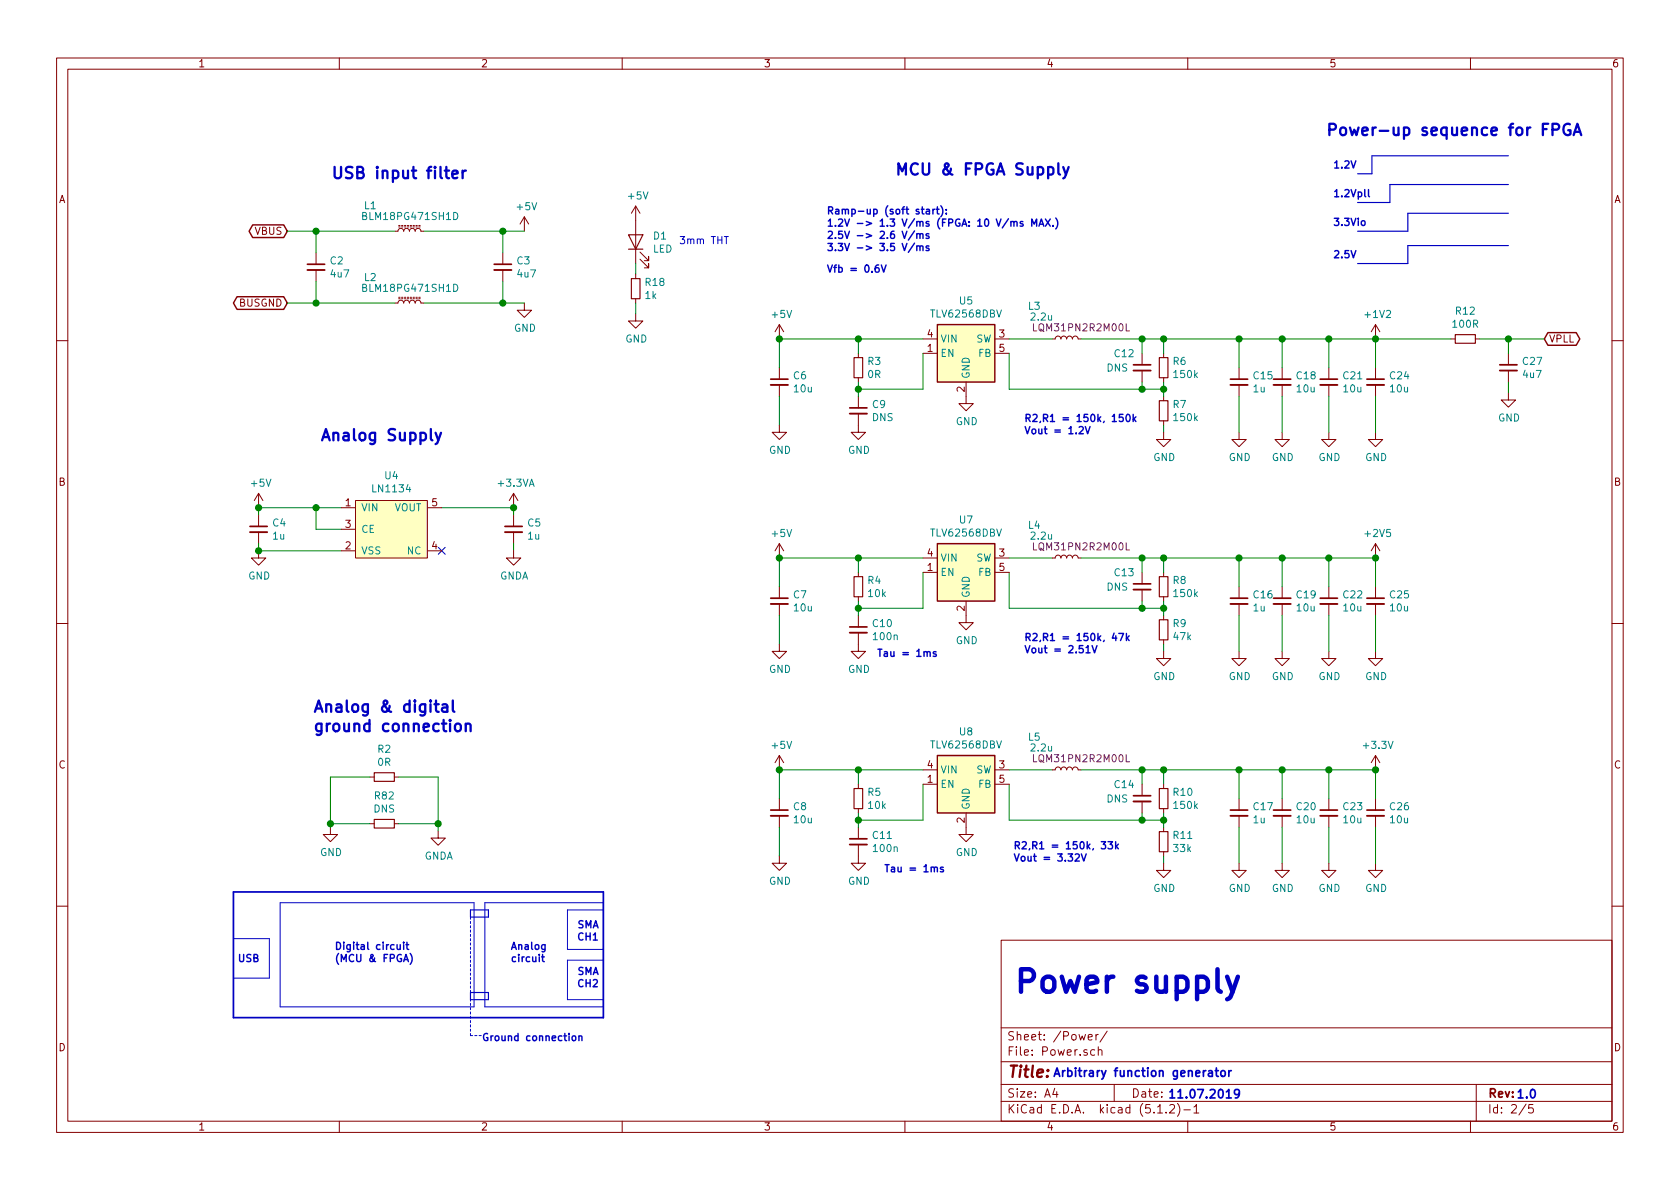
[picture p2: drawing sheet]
EESchema Schematic File Version 4
LIBS:arbitrary_func_gen-cache
EELAYER 29 0
EELAYER END
$Descr A4 11693 8268
encoding utf-8
Sheet 2 5
Title ""
Date ""
Rev ""
Comp ""
Comment1 ""
Comment2 ""
Comment3 ""
Comment4 ""
$EndDescr
Text Notes 7050 6925 0    157  ~ 31
Power supply
Text Notes 7325 7500 0    59   ~ 12
Arbitrary function generator
Text Notes 8125 7650 0    59   ~ 12
11.07.2019
Text Notes 10550 7650 0    59   ~ 12
1.0
$Comp
L LOGICchain:+5V #PWR01
U 1 1
P 3650 1600
F 0 "#PWR01" H 3650 1450 50  0001 C CNN
F 1 "+5V" H 3665 1773 50  0000 C CNN
F 2 "" H 3650 1600 50  0001 C CNN
F 3 "" H 3650 1600 50  0001 C CNN
	1    3650 1600
	1    0    0    -1  
$EndComp
$Comp
L LOGICchain:GND #PWR02
U 1 1
P 3650 2100
F 0 "#PWR02" H 3650 1850 50  0001 C CNN
F 1 "GND" H 3655 1927 50  0000 C CNN
F 2 "" H 3650 2100 50  0001 C CNN
F 3 "" H 3650 2100 50  0001 C CNN
	1    3650 2100
	1    0    0    -1  
$EndComp
$Comp
L Device:L_Core_Ferrite_Small L2
U 1 1
P 2850 2100
F 0 "L2" V 3025 2325 50  0000 L CNN
F 1 "BLM18PG471SH1D" V 2950 1750 50  0000 L CNN
F 2 "Inductors_SMD:L_0603_HandSoldering" H 2850 2100 50  0001 C CNN
F 3 "http://www.farnell.com/datasheets/1851895.pdf?_ga=2.84989982.683456118.1562958958-2031190711.1560181192&_gac=1.45625686.1562684285.Cj0KCQjw9pDpBRCkARIsAOzRzit1AwNVSZUDXqhFojvoMsh_PQVYFhOI2xlX888ksDe-bA_dhtpbykAaAtvhEALw_wcB" H 2850 2100 50  0001 C CNN
F 4 "1A" V 2850 2100 50  0001 C CNN "Current"
F 5 "Farnell" V 2850 2100 50  0001 C CNN "Vendor"
F 6 "2443243" V 2850 2100 50  0001 C CNN "Vendor Number"
	1    2850 2100
	0    -1   -1   0   
$EndComp
Text GLabel 2000 1600 0    50   BiDi ~ 0
VBUS
Text GLabel 2000 2100 0    50   BiDi ~ 0
BUSGND
$Comp
L Device:C_Small C2
U 1 1
P 2200 1850
F 0 "C2" H 2292 1896 50  0000 L CNN
F 1 "4u7" H 2292 1805 50  0000 L CNN
F 2 "Capacitors_SMD:C_0805_HandSoldering" H 2200 1850 50  0001 C CNN
F 3 "~" H 2200 1850 50  0001 C CNN
	1    2200 1850
	1    0    0    -1  
$EndComp
Wire Wire Line
	2000 2100 2200 2100
Wire Wire Line
	2000 1600 2200 1600
Wire Wire Line
	2200 1750 2200 1600
Connection ~ 2200 1600
Wire Wire Line
	2200 1600 2750 1600
Wire Wire Line
	2200 1950 2200 2100
Connection ~ 2200 2100
Wire Wire Line
	2200 2100 2750 2100
Wire Wire Line
	2950 1600 3500 1600
Wire Wire Line
	2950 2100 3500 2100
$Comp
L Device:C_Small C3
U 1 1
P 3500 1850
F 0 "C3" H 3592 1896 50  0000 L CNN
F 1 "4u7" H 3592 1805 50  0000 L CNN
F 2 "Capacitors_SMD:C_0805_HandSoldering" H 3500 1850 50  0001 C CNN
F 3 "~" H 3500 1850 50  0001 C CNN
	1    3500 1850
	1    0    0    -1  
$EndComp
Wire Wire Line
	3500 1750 3500 1600
Wire Wire Line
	3500 1950 3500 2100
Connection ~ 3500 1600
Wire Wire Line
	3500 1600 3650 1600
Connection ~ 3500 2100
Wire Wire Line
	3500 2100 3650 2100
Text Notes 2300 1250 0    79   ~ 16
USB input filter
$Comp
L Regulator_Switching:TLV62568DBV U5
U 1 1
P 6725 2450
F 0 "U5" H 6725 2817 50  0000 C CNN
F 1 "TLV62568DBV" H 6725 2726 50  0000 C CNN
F 2 "TO_SOT_Packages_SMD:SOT-23-5_HandSoldering" H 6775 2200 50  0001 L CIN
F 3 "http://www.ti.com/lit/ds/symlink/tlv62568.pdf" H 6475 2900 50  0001 C CNN
F 4 "Farnell" H 6725 2450 50  0001 C CNN "Vendor"
F 5 "2817386" H 6725 2450 50  0001 C CNN "Vendor Number"
	1    6725 2450
	1    0    0    -1  
$EndComp
Wire Wire Line
	6425 2350 5975 2350
$Comp
L LOGICchain:+5V #PWR09
U 1 1
P 5425 2350
F 0 "#PWR09" H 5425 2200 50  0001 C CNN
F 1 "+5V" H 5440 2523 50  0000 C CNN
F 2 "" H 5425 2350 50  0001 C CNN
F 3 "" H 5425 2350 50  0001 C CNN
	1    5425 2350
	1    0    0    -1  
$EndComp
$Comp
L Device:C_Small C6
U 1 1
P 5425 2650
F 0 "C6" H 5517 2696 50  0000 L CNN
F 1 "10u" H 5517 2605 50  0000 L CNN
F 2 "Capacitors_SMD:C_0805_HandSoldering" H 5425 2650 50  0001 C CNN
F 3 "~" H 5425 2650 50  0001 C CNN
	1    5425 2650
	1    0    0    -1  
$EndComp
$Comp
L LOGICchain:GND #PWR010
U 1 1
P 5425 2950
F 0 "#PWR010" H 5425 2700 50  0001 C CNN
F 1 "GND" H 5430 2777 50  0000 C CNN
F 2 "" H 5425 2950 50  0001 C CNN
F 3 "" H 5425 2950 50  0001 C CNN
	1    5425 2950
	1    0    0    -1  
$EndComp
$Comp
L Device:C_Small C9
U 1 1
P 5975 2850
F 0 "C9" H 6067 2896 50  0000 L CNN
F 1 "DNS" H 6067 2805 50  0000 L CNN
F 2 "Capacitors_SMD:C_0603_HandSoldering" H 5975 2850 50  0001 C CNN
F 3 "~" H 5975 2850 50  0001 C CNN
	1    5975 2850
	1    0    0    -1  
$EndComp
Wire Wire Line
	5425 2550 5425 2350
Connection ~ 5425 2350
Wire Wire Line
	5425 2750 5425 2950
$Comp
L LOGICchain:GND #PWR015
U 1 1
P 5975 2950
F 0 "#PWR015" H 5975 2700 50  0001 C CNN
F 1 "GND" H 5980 2777 50  0000 C CNN
F 2 "" H 5975 2950 50  0001 C CNN
F 3 "" H 5975 2950 50  0001 C CNN
	1    5975 2950
	1    0    0    -1  
$EndComp
$Comp
L LOGICchain:GND #PWR018
U 1 1
P 6725 2750
F 0 "#PWR018" H 6725 2500 50  0001 C CNN
F 1 "GND" H 6730 2577 50  0000 C CNN
F 2 "" H 6725 2750 50  0001 C CNN
F 3 "" H 6725 2750 50  0001 C CNN
	1    6725 2750
	1    0    0    -1  
$EndComp
$Comp
L Device:R_Small R3
U 1 1
P 5975 2550
F 0 "R3" H 6034 2596 50  0000 L CNN
F 1 "0R" H 6034 2505 50  0000 L CNN
F 2 "Resistors_SMD:R_0603_HandSoldering" H 5975 2550 50  0001 C CNN
F 3 "~" H 5975 2550 50  0001 C CNN
	1    5975 2550
	1    0    0    -1  
$EndComp
Wire Wire Line
	5975 2750 5975 2700
Wire Wire Line
	5975 2450 5975 2350
Connection ~ 5975 2350
Wire Wire Line
	5975 2350 5425 2350
Wire Wire Line
	5975 2700 6425 2700
Wire Wire Line
	6425 2700 6425 2450
Connection ~ 5975 2700
Wire Wire Line
	5975 2700 5975 2650
$Comp
L Device:L_Small L3
U 1 1
P 7425 2350
F 0 "L3" V 7650 2575 50  0000 C CNN
F 1 "2.2u" V 7575 2525 50  0000 C CNN
F 2 "Inductors_SMD:L_1206_HandSoldering" H 7425 2350 50  0001 C CNN
F 3 "https://datasheet.lcsc.com/szlcsc/Murata-Electronics-LQM31PN2R2M00L_C171763.pdf" H 7425 2350 50  0001 C CNN
F 4 "LQM31PN2R2M00L" V 7500 2250 50  0000 C CNN "Type"
F 5 "LCSC" V 7425 2350 50  0001 C CNN "Vendor"
F 6 "C171763" V 7425 2350 50  0001 C CNN "Vendor Number"
	1    7425 2350
	0    -1   -1   0   
$EndComp
Wire Wire Line
	7025 2350 7325 2350
Wire Wire Line
	7525 2350 7950 2350
$Comp
L Device:R_Small R6
U 1 1
P 8100 2550
F 0 "R6" H 8159 2596 50  0000 L CNN
F 1 "150k" H 8159 2505 50  0000 L CNN
F 2 "Resistors_SMD:R_0603_HandSoldering" H 8100 2550 50  0001 C CNN
F 3 "~" H 8100 2550 50  0001 C CNN
	1    8100 2550
	1    0    0    -1  
$EndComp
$Comp
L Device:R_Small R7
U 1 1
P 8100 2850
F 0 "R7" H 8159 2896 50  0000 L CNN
F 1 "150k" H 8159 2805 50  0000 L CNN
F 2 "Resistors_SMD:R_0603_HandSoldering" H 8100 2850 50  0001 C CNN
F 3 "~" H 8100 2850 50  0001 C CNN
	1    8100 2850
	1    0    0    -1  
$EndComp
Wire Wire Line
	8100 2450 8100 2350
Connection ~ 8100 2350
Wire Wire Line
	8100 2350 8625 2350
Wire Wire Line
	8100 2950 8100 3000
$Comp
L LOGICchain:GND #PWR021
U 1 1
P 8100 3000
F 0 "#PWR021" H 8100 2750 50  0001 C CNN
F 1 "GND" H 8105 2827 50  0000 C CNN
F 2 "" H 8100 3000 50  0001 C CNN
F 3 "" H 8100 3000 50  0001 C CNN
	1    8100 3000
	1    0    0    -1  
$EndComp
$Comp
L Device:C_Small C12
U 1 1
P 7950 2550
F 0 "C12" H 7750 2650 50  0000 L CNN
F 1 "DNS" H 7700 2550 50  0000 L CNN
F 2 "Capacitors_SMD:C_0603_HandSoldering" H 7950 2550 50  0001 C CNN
F 3 "~" H 7950 2550 50  0001 C CNN
	1    7950 2550
	1    0    0    -1  
$EndComp
Wire Wire Line
	7950 2450 7950 2350
Connection ~ 7950 2350
Wire Wire Line
	7950 2350 8100 2350
Wire Wire Line
	8100 2650 8100 2700
Wire Wire Line
	8100 2700 7950 2700
Wire Wire Line
	7025 2700 7025 2450
Connection ~ 8100 2700
Wire Wire Line
	8100 2700 8100 2750
Wire Wire Line
	7950 2650 7950 2700
Connection ~ 7950 2700
Wire Wire Line
	7950 2700 7025 2700
$Comp
L Device:C_Small C18
U 1 1
P 8925 2650
F 0 "C18" H 9017 2696 50  0000 L CNN
F 1 "10u" H 9017 2605 50  0000 L CNN
F 2 "Capacitors_SMD:C_0805_HandSoldering" H 8925 2650 50  0001 C CNN
F 3 "~" H 8925 2650 50  0001 C CNN
	1    8925 2650
	1    0    0    -1  
$EndComp
Wire Wire Line
	8925 2550 8925 2350
Connection ~ 8925 2350
$Comp
L LOGICchain:GND #PWR027
U 1 1
P 8925 3000
F 0 "#PWR027" H 8925 2750 50  0001 C CNN
F 1 "GND" H 8930 2827 50  0000 C CNN
F 2 "" H 8925 3000 50  0001 C CNN
F 3 "" H 8925 3000 50  0001 C CNN
	1    8925 3000
	1    0    0    -1  
$EndComp
Wire Wire Line
	8925 2750 8925 3000
$Comp
L Device:C_Small C21
U 1 1
P 9250 2650
F 0 "C21" H 9342 2696 50  0000 L CNN
F 1 "10u" H 9342 2605 50  0000 L CNN
F 2 "Capacitors_SMD:C_0805_HandSoldering" H 9250 2650 50  0001 C CNN
F 3 "~" H 9250 2650 50  0001 C CNN
	1    9250 2650
	1    0    0    -1  
$EndComp
Wire Wire Line
	9250 2550 9250 2350
$Comp
L LOGICchain:GND #PWR030
U 1 1
P 9250 3000
F 0 "#PWR030" H 9250 2750 50  0001 C CNN
F 1 "GND" H 9255 2827 50  0000 C CNN
F 2 "" H 9250 3000 50  0001 C CNN
F 3 "" H 9250 3000 50  0001 C CNN
	1    9250 3000
	1    0    0    -1  
$EndComp
Wire Wire Line
	9250 2750 9250 3000
$Comp
L Device:C_Small C24
U 1 1
P 9575 2650
F 0 "C24" H 9667 2696 50  0000 L CNN
F 1 "10u" H 9667 2605 50  0000 L CNN
F 2 "Capacitors_SMD:C_0805_HandSoldering" H 9575 2650 50  0001 C CNN
F 3 "~" H 9575 2650 50  0001 C CNN
	1    9575 2650
	1    0    0    -1  
$EndComp
Wire Wire Line
	9575 2550 9575 2350
$Comp
L LOGICchain:GND #PWR034
U 1 1
P 9575 3000
F 0 "#PWR034" H 9575 2750 50  0001 C CNN
F 1 "GND" H 9580 2827 50  0000 C CNN
F 2 "" H 9575 3000 50  0001 C CNN
F 3 "" H 9575 3000 50  0001 C CNN
	1    9575 3000
	1    0    0    -1  
$EndComp
Wire Wire Line
	9575 2750 9575 3000
Wire Wire Line
	8925 2350 9250 2350
Connection ~ 9250 2350
Wire Wire Line
	9250 2350 9575 2350
$Comp
L Device:C_Small C15
U 1 1
P 8625 2650
F 0 "C15" H 8717 2696 50  0000 L CNN
F 1 "1u" H 8717 2605 50  0000 L CNN
F 2 "Capacitors_SMD:C_0603_HandSoldering" H 8625 2650 50  0001 C CNN
F 3 "~" H 8625 2650 50  0001 C CNN
	1    8625 2650
	1    0    0    -1  
$EndComp
Wire Wire Line
	8625 2550 8625 2350
$Comp
L LOGICchain:GND #PWR024
U 1 1
P 8625 3000
F 0 "#PWR024" H 8625 2750 50  0001 C CNN
F 1 "GND" H 8630 2827 50  0000 C CNN
F 2 "" H 8625 3000 50  0001 C CNN
F 3 "" H 8625 3000 50  0001 C CNN
	1    8625 3000
	1    0    0    -1  
$EndComp
Wire Wire Line
	8625 2750 8625 3000
Connection ~ 8625 2350
Wire Wire Line
	8625 2350 8925 2350
Wire Notes Line width 8 style solid
	9450 1200 9550 1200
Wire Notes Line width 8 style solid
	9550 1200 9550 1075
Wire Notes Line width 8 style solid
	9550 1075 10500 1075
Text Notes 9225 950  0    79   ~ 16
Power-up sequence for FPGA
Text Notes 9275 1175 0    50   ~ 10
1.2V
Wire Notes Line width 8 style solid
	9450 1400 9675 1400
Wire Notes Line width 8 style solid
	9675 1400 9675 1275
Wire Notes Line width 8 style solid
	9675 1275 10500 1275
Text Notes 9275 1375 0    50   ~ 10
1.2Vpll
Wire Notes Line width 8 style solid
	9450 1600 9800 1600
Wire Notes Line width 8 style solid
	9800 1600 9800 1475
Wire Notes Line width 8 style solid
	9800 1475 10500 1475
Text Notes 9275 1575 0    50   ~ 10
3.3Vio
Wire Notes Line width 8 style solid
	9450 1825 9800 1825
Wire Notes Line width 8 style solid
	9800 1825 9800 1700
Wire Notes Line width 8 style solid
	9800 1700 10500 1700
Text Notes 9275 1800 0    50   ~ 10
2.5V
$Comp
L power:+1V2 #PWR033
U 1 1
P 9575 2350
F 0 "#PWR033" H 9575 2200 50  0001 C CNN
F 1 "+1V2" H 9590 2523 50  0000 C CNN
F 2 "" H 9575 2350 50  0001 C CNN
F 3 "" H 9575 2350 50  0001 C CNN
	1    9575 2350
	1    0    0    -1  
$EndComp
Connection ~ 9575 2350
Wire Wire Line
	6425 3875 5975 3875
$Comp
L LOGICchain:+5V #PWR011
U 1 1
P 5425 3875
F 0 "#PWR011" H 5425 3725 50  0001 C CNN
F 1 "+5V" H 5440 4048 50  0000 C CNN
F 2 "" H 5425 3875 50  0001 C CNN
F 3 "" H 5425 3875 50  0001 C CNN
	1    5425 3875
	1    0    0    -1  
$EndComp
$Comp
L Device:C_Small C7
U 1 1
P 5425 4175
F 0 "C7" H 5517 4221 50  0000 L CNN
F 1 "10u" H 5517 4130 50  0000 L CNN
F 2 "Capacitors_SMD:C_0805_HandSoldering" H 5425 4175 50  0001 C CNN
F 3 "~" H 5425 4175 50  0001 C CNN
	1    5425 4175
	1    0    0    -1  
$EndComp
$Comp
L LOGICchain:GND #PWR012
U 1 1
P 5425 4475
F 0 "#PWR012" H 5425 4225 50  0001 C CNN
F 1 "GND" H 5430 4302 50  0000 C CNN
F 2 "" H 5425 4475 50  0001 C CNN
F 3 "" H 5425 4475 50  0001 C CNN
	1    5425 4475
	1    0    0    -1  
$EndComp
$Comp
L Device:C_Small C10
U 1 1
P 5975 4375
F 0 "C10" H 6067 4421 50  0000 L CNN
F 1 "100n" H 6067 4330 50  0000 L CNN
F 2 "Capacitors_SMD:C_0603_HandSoldering" H 5975 4375 50  0001 C CNN
F 3 "~" H 5975 4375 50  0001 C CNN
	1    5975 4375
	1    0    0    -1  
$EndComp
Wire Wire Line
	5425 4075 5425 3875
Connection ~ 5425 3875
Wire Wire Line
	5425 4275 5425 4475
$Comp
L LOGICchain:GND #PWR016
U 1 1
P 5975 4475
F 0 "#PWR016" H 5975 4225 50  0001 C CNN
F 1 "GND" H 5980 4302 50  0000 C CNN
F 2 "" H 5975 4475 50  0001 C CNN
F 3 "" H 5975 4475 50  0001 C CNN
	1    5975 4475
	1    0    0    -1  
$EndComp
$Comp
L LOGICchain:GND #PWR019
U 1 1
P 6725 4275
F 0 "#PWR019" H 6725 4025 50  0001 C CNN
F 1 "GND" H 6730 4102 50  0000 C CNN
F 2 "" H 6725 4275 50  0001 C CNN
F 3 "" H 6725 4275 50  0001 C CNN
	1    6725 4275
	1    0    0    -1  
$EndComp
$Comp
L Device:R_Small R4
U 1 1
P 5975 4075
F 0 "R4" H 6034 4121 50  0000 L CNN
F 1 "10k" H 6034 4030 50  0000 L CNN
F 2 "Resistors_SMD:R_0603_HandSoldering" H 5975 4075 50  0001 C CNN
F 3 "~" H 5975 4075 50  0001 C CNN
	1    5975 4075
	1    0    0    -1  
$EndComp
Wire Wire Line
	5975 4275 5975 4225
Wire Wire Line
	5975 3975 5975 3875
Connection ~ 5975 3875
Wire Wire Line
	5975 3875 5425 3875
Wire Wire Line
	5975 4225 6425 4225
Wire Wire Line
	6425 4225 6425 3975
Connection ~ 5975 4225
Wire Wire Line
	5975 4225 5975 4175
Wire Wire Line
	7025 3875 7325 3875
Wire Wire Line
	7525 3875 7950 3875
$Comp
L Device:R_Small R8
U 1 1
P 8100 4075
F 0 "R8" H 8159 4121 50  0000 L CNN
F 1 "150k" H 8159 4030 50  0000 L CNN
F 2 "Resistors_SMD:R_0603_HandSoldering" H 8100 4075 50  0001 C CNN
F 3 "~" H 8100 4075 50  0001 C CNN
	1    8100 4075
	1    0    0    -1  
$EndComp
$Comp
L Device:R_Small R9
U 1 1
P 8100 4375
F 0 "R9" H 8159 4421 50  0000 L CNN
F 1 "47k" H 8159 4330 50  0000 L CNN
F 2 "Resistors_SMD:R_0603_HandSoldering" H 8100 4375 50  0001 C CNN
F 3 "~" H 8100 4375 50  0001 C CNN
	1    8100 4375
	1    0    0    -1  
$EndComp
Wire Wire Line
	8100 3975 8100 3875
Connection ~ 8100 3875
Wire Wire Line
	8100 3875 8625 3875
Wire Wire Line
	8100 4475 8100 4525
$Comp
L LOGICchain:GND #PWR022
U 1 1
P 8100 4525
F 0 "#PWR022" H 8100 4275 50  0001 C CNN
F 1 "GND" H 8105 4352 50  0000 C CNN
F 2 "" H 8100 4525 50  0001 C CNN
F 3 "" H 8100 4525 50  0001 C CNN
	1    8100 4525
	1    0    0    -1  
$EndComp
$Comp
L Device:C_Small C13
U 1 1
P 7950 4075
F 0 "C13" H 7750 4175 50  0000 L CNN
F 1 "DNS" H 7700 4075 50  0000 L CNN
F 2 "Capacitors_SMD:C_0603_HandSoldering" H 7950 4075 50  0001 C CNN
F 3 "~" H 7950 4075 50  0001 C CNN
	1    7950 4075
	1    0    0    -1  
$EndComp
Wire Wire Line
	7950 3975 7950 3875
Connection ~ 7950 3875
Wire Wire Line
	7950 3875 8100 3875
Wire Wire Line
	8100 4175 8100 4225
Wire Wire Line
	8100 4225 7950 4225
Wire Wire Line
	7025 4225 7025 3975
Connection ~ 8100 4225
Wire Wire Line
	8100 4225 8100 4275
Wire Wire Line
	7950 4175 7950 4225
Connection ~ 7950 4225
Wire Wire Line
	7950 4225 7025 4225
$Comp
L Device:C_Small C19
U 1 1
P 8925 4175
F 0 "C19" H 9017 4221 50  0000 L CNN
F 1 "10u" H 9017 4130 50  0000 L CNN
F 2 "Capacitors_SMD:C_0805_HandSoldering" H 8925 4175 50  0001 C CNN
F 3 "~" H 8925 4175 50  0001 C CNN
	1    8925 4175
	1    0    0    -1  
$EndComp
Wire Wire Line
	8925 4075 8925 3875
Connection ~ 8925 3875
$Comp
L LOGICchain:GND #PWR028
U 1 1
P 8925 4525
F 0 "#PWR028" H 8925 4275 50  0001 C CNN
F 1 "GND" H 8930 4352 50  0000 C CNN
F 2 "" H 8925 4525 50  0001 C CNN
F 3 "" H 8925 4525 50  0001 C CNN
	1    8925 4525
	1    0    0    -1  
$EndComp
Wire Wire Line
	8925 4275 8925 4525
$Comp
L Device:C_Small C22
U 1 1
P 9250 4175
F 0 "C22" H 9342 4221 50  0000 L CNN
F 1 "10u" H 9342 4130 50  0000 L CNN
F 2 "Capacitors_SMD:C_0805_HandSoldering" H 9250 4175 50  0001 C CNN
F 3 "~" H 9250 4175 50  0001 C CNN
	1    9250 4175
	1    0    0    -1  
$EndComp
Wire Wire Line
	9250 4075 9250 3875
$Comp
L LOGICchain:GND #PWR031
U 1 1
P 9250 4525
F 0 "#PWR031" H 9250 4275 50  0001 C CNN
F 1 "GND" H 9255 4352 50  0000 C CNN
F 2 "" H 9250 4525 50  0001 C CNN
F 3 "" H 9250 4525 50  0001 C CNN
	1    9250 4525
	1    0    0    -1  
$EndComp
Wire Wire Line
	9250 4275 9250 4525
$Comp
L Device:C_Small C25
U 1 1
P 9575 4175
F 0 "C25" H 9667 4221 50  0000 L CNN
F 1 "10u" H 9667 4130 50  0000 L CNN
F 2 "Capacitors_SMD:C_0805_HandSoldering" H 9575 4175 50  0001 C CNN
F 3 "~" H 9575 4175 50  0001 C CNN
	1    9575 4175
	1    0    0    -1  
$EndComp
Wire Wire Line
	9575 4075 9575 3875
$Comp
L LOGICchain:GND #PWR036
U 1 1
P 9575 4525
F 0 "#PWR036" H 9575 4275 50  0001 C CNN
F 1 "GND" H 9580 4352 50  0000 C CNN
F 2 "" H 9575 4525 50  0001 C CNN
F 3 "" H 9575 4525 50  0001 C CNN
	1    9575 4525
	1    0    0    -1  
$EndComp
Wire Wire Line
	9575 4275 9575 4525
Wire Wire Line
	8925 3875 9250 3875
Connection ~ 9250 3875
Wire Wire Line
	9250 3875 9575 3875
$Comp
L Device:C_Small C16
U 1 1
P 8625 4175
F 0 "C16" H 8717 4221 50  0000 L CNN
F 1 "1u" H 8717 4130 50  0000 L CNN
F 2 "Capacitors_SMD:C_0603_HandSoldering" H 8625 4175 50  0001 C CNN
F 3 "~" H 8625 4175 50  0001 C CNN
	1    8625 4175
	1    0    0    -1  
$EndComp
Wire Wire Line
	8625 4075 8625 3875
$Comp
L LOGICchain:GND #PWR025
U 1 1
P 8625 4525
F 0 "#PWR025" H 8625 4275 50  0001 C CNN
F 1 "GND" H 8630 4352 50  0000 C CNN
F 2 "" H 8625 4525 50  0001 C CNN
F 3 "" H 8625 4525 50  0001 C CNN
	1    8625 4525
	1    0    0    -1  
$EndComp
Wire Wire Line
	8625 4275 8625 4525
Connection ~ 8625 3875
Wire Wire Line
	8625 3875 8925 3875
Wire Wire Line
	6425 5350 5975 5350
$Comp
L LOGICchain:+5V #PWR013
U 1 1
P 5425 5350
F 0 "#PWR013" H 5425 5200 50  0001 C CNN
F 1 "+5V" H 5440 5523 50  0000 C CNN
F 2 "" H 5425 5350 50  0001 C CNN
F 3 "" H 5425 5350 50  0001 C CNN
	1    5425 5350
	1    0    0    -1  
$EndComp
$Comp
L Device:C_Small C8
U 1 1
P 5425 5650
F 0 "C8" H 5517 5696 50  0000 L CNN
F 1 "10u" H 5517 5605 50  0000 L CNN
F 2 "Capacitors_SMD:C_0805_HandSoldering" H 5425 5650 50  0001 C CNN
F 3 "~" H 5425 5650 50  0001 C CNN
	1    5425 5650
	1    0    0    -1  
$EndComp
$Comp
L LOGICchain:GND #PWR014
U 1 1
P 5425 5950
F 0 "#PWR014" H 5425 5700 50  0001 C CNN
F 1 "GND" H 5430 5777 50  0000 C CNN
F 2 "" H 5425 5950 50  0001 C CNN
F 3 "" H 5425 5950 50  0001 C CNN
	1    5425 5950
	1    0    0    -1  
$EndComp
$Comp
L Device:C_Small C11
U 1 1
P 5975 5850
F 0 "C11" H 6067 5896 50  0000 L CNN
F 1 "100n" H 6067 5805 50  0000 L CNN
F 2 "Capacitors_SMD:C_0603_HandSoldering" H 5975 5850 50  0001 C CNN
F 3 "~" H 5975 5850 50  0001 C CNN
	1    5975 5850
	1    0    0    -1  
$EndComp
Wire Wire Line
	5425 5550 5425 5350
Connection ~ 5425 5350
Wire Wire Line
	5425 5750 5425 5950
$Comp
L LOGICchain:GND #PWR017
U 1 1
P 5975 5950
F 0 "#PWR017" H 5975 5700 50  0001 C CNN
F 1 "GND" H 5980 5777 50  0000 C CNN
F 2 "" H 5975 5950 50  0001 C CNN
F 3 "" H 5975 5950 50  0001 C CNN
	1    5975 5950
	1    0    0    -1  
$EndComp
$Comp
L LOGICchain:GND #PWR020
U 1 1
P 6725 5750
F 0 "#PWR020" H 6725 5500 50  0001 C CNN
F 1 "GND" H 6730 5577 50  0000 C CNN
F 2 "" H 6725 5750 50  0001 C CNN
F 3 "" H 6725 5750 50  0001 C CNN
	1    6725 5750
	1    0    0    -1  
$EndComp
$Comp
L Device:R_Small R5
U 1 1
P 5975 5550
F 0 "R5" H 6034 5596 50  0000 L CNN
F 1 "10k" H 6034 5505 50  0000 L CNN
F 2 "Resistors_SMD:R_0603_HandSoldering" H 5975 5550 50  0001 C CNN
F 3 "~" H 5975 5550 50  0001 C CNN
	1    5975 5550
	1    0    0    -1  
$EndComp
Wire Wire Line
	5975 5750 5975 5700
Wire Wire Line
	5975 5450 5975 5350
Connection ~ 5975 5350
Wire Wire Line
	5975 5350 5425 5350
Wire Wire Line
	5975 5700 6425 5700
Wire Wire Line
	6425 5700 6425 5450
Connection ~ 5975 5700
Wire Wire Line
	5975 5700 5975 5650
Wire Wire Line
	7025 5350 7325 5350
Wire Wire Line
	7525 5350 7950 5350
$Comp
L Device:R_Small R10
U 1 1
P 8100 5550
F 0 "R10" H 8159 5596 50  0000 L CNN
F 1 "150k" H 8159 5505 50  0000 L CNN
F 2 "Resistors_SMD:R_0603_HandSoldering" H 8100 5550 50  0001 C CNN
F 3 "~" H 8100 5550 50  0001 C CNN
	1    8100 5550
	1    0    0    -1  
$EndComp
$Comp
L Device:R_Small R11
U 1 1
P 8100 5850
F 0 "R11" H 8159 5896 50  0000 L CNN
F 1 "33k" H 8159 5805 50  0000 L CNN
F 2 "Resistors_SMD:R_0603_HandSoldering" H 8100 5850 50  0001 C CNN
F 3 "~" H 8100 5850 50  0001 C CNN
	1    8100 5850
	1    0    0    -1  
$EndComp
Wire Wire Line
	8100 5450 8100 5350
Connection ~ 8100 5350
Wire Wire Line
	8100 5350 8625 5350
Wire Wire Line
	8100 5950 8100 6000
$Comp
L LOGICchain:GND #PWR023
U 1 1
P 8100 6000
F 0 "#PWR023" H 8100 5750 50  0001 C CNN
F 1 "GND" H 8105 5827 50  0000 C CNN
F 2 "" H 8100 6000 50  0001 C CNN
F 3 "" H 8100 6000 50  0001 C CNN
	1    8100 6000
	1    0    0    -1  
$EndComp
$Comp
L Device:C_Small C14
U 1 1
P 7950 5550
F 0 "C14" H 7750 5650 50  0000 L CNN
F 1 "DNS" H 7700 5550 50  0000 L CNN
F 2 "Capacitors_SMD:C_0603_HandSoldering" H 7950 5550 50  0001 C CNN
F 3 "~" H 7950 5550 50  0001 C CNN
	1    7950 5550
	1    0    0    -1  
$EndComp
Wire Wire Line
	7950 5450 7950 5350
Connection ~ 7950 5350
Wire Wire Line
	7950 5350 8100 5350
Wire Wire Line
	8100 5650 8100 5700
Wire Wire Line
	8100 5700 7950 5700
Wire Wire Line
	7025 5700 7025 5450
Connection ~ 8100 5700
Wire Wire Line
	8100 5700 8100 5750
Wire Wire Line
	7950 5650 7950 5700
Connection ~ 7950 5700
Wire Wire Line
	7950 5700 7025 5700
$Comp
L Device:C_Small C20
U 1 1
P 8925 5650
F 0 "C20" H 9017 5696 50  0000 L CNN
F 1 "10u" H 9017 5605 50  0000 L CNN
F 2 "Capacitors_SMD:C_0805_HandSoldering" H 8925 5650 50  0001 C CNN
F 3 "~" H 8925 5650 50  0001 C CNN
	1    8925 5650
	1    0    0    -1  
$EndComp
Wire Wire Line
	8925 5550 8925 5350
Connection ~ 8925 5350
$Comp
L LOGICchain:GND #PWR029
U 1 1
P 8925 6000
F 0 "#PWR029" H 8925 5750 50  0001 C CNN
F 1 "GND" H 8930 5827 50  0000 C CNN
F 2 "" H 8925 6000 50  0001 C CNN
F 3 "" H 8925 6000 50  0001 C CNN
	1    8925 6000
	1    0    0    -1  
$EndComp
Wire Wire Line
	8925 5750 8925 6000
$Comp
L Device:C_Small C23
U 1 1
P 9250 5650
F 0 "C23" H 9342 5696 50  0000 L CNN
F 1 "10u" H 9342 5605 50  0000 L CNN
F 2 "Capacitors_SMD:C_0805_HandSoldering" H 9250 5650 50  0001 C CNN
F 3 "~" H 9250 5650 50  0001 C CNN
	1    9250 5650
	1    0    0    -1  
$EndComp
Wire Wire Line
	9250 5550 9250 5350
$Comp
L LOGICchain:GND #PWR032
U 1 1
P 9250 6000
F 0 "#PWR032" H 9250 5750 50  0001 C CNN
F 1 "GND" H 9255 5827 50  0000 C CNN
F 2 "" H 9250 6000 50  0001 C CNN
F 3 "" H 9250 6000 50  0001 C CNN
	1    9250 6000
	1    0    0    -1  
$EndComp
Wire Wire Line
	9250 5750 9250 6000
$Comp
L Device:C_Small C26
U 1 1
P 9575 5650
F 0 "C26" H 9667 5696 50  0000 L CNN
F 1 "10u" H 9667 5605 50  0000 L CNN
F 2 "Capacitors_SMD:C_0805_HandSoldering" H 9575 5650 50  0001 C CNN
F 3 "~" H 9575 5650 50  0001 C CNN
	1    9575 5650
	1    0    0    -1  
$EndComp
Wire Wire Line
	9575 5550 9575 5350
$Comp
L LOGICchain:GND #PWR038
U 1 1
P 9575 6000
F 0 "#PWR038" H 9575 5750 50  0001 C CNN
F 1 "GND" H 9580 5827 50  0000 C CNN
F 2 "" H 9575 6000 50  0001 C CNN
F 3 "" H 9575 6000 50  0001 C CNN
	1    9575 6000
	1    0    0    -1  
$EndComp
Wire Wire Line
	9575 5750 9575 6000
Wire Wire Line
	8925 5350 9250 5350
Connection ~ 9250 5350
Wire Wire Line
	9250 5350 9575 5350
$Comp
L Device:C_Small C17
U 1 1
P 8625 5650
F 0 "C17" H 8717 5696 50  0000 L CNN
F 1 "1u" H 8717 5605 50  0000 L CNN
F 2 "Capacitors_SMD:C_0603_HandSoldering" H 8625 5650 50  0001 C CNN
F 3 "~" H 8625 5650 50  0001 C CNN
	1    8625 5650
	1    0    0    -1  
$EndComp
Wire Wire Line
	8625 5550 8625 5350
$Comp
L LOGICchain:GND #PWR026
U 1 1
P 8625 6000
F 0 "#PWR026" H 8625 5750 50  0001 C CNN
F 1 "GND" H 8630 5827 50  0000 C CNN
F 2 "" H 8625 6000 50  0001 C CNN
F 3 "" H 8625 6000 50  0001 C CNN
	1    8625 6000
	1    0    0    -1  
$EndComp
Wire Wire Line
	8625 5750 8625 6000
Connection ~ 8625 5350
Wire Wire Line
	8625 5350 8925 5350
$Comp
L power:+2V5 #PWR035
U 1 1
P 9575 3875
F 0 "#PWR035" H 9575 3725 50  0001 C CNN
F 1 "+2V5" H 9590 4048 50  0000 C CNN
F 2 "" H 9575 3875 50  0001 C CNN
F 3 "" H 9575 3875 50  0001 C CNN
	1    9575 3875
	1    0    0    -1  
$EndComp
Connection ~ 9575 3875
$Comp
L power:+3.3V #PWR037
U 1 1
P 9575 5350
F 0 "#PWR037" H 9575 5200 50  0001 C CNN
F 1 "+3.3V" H 9590 5523 50  0000 C CNN
F 2 "" H 9575 5350 50  0001 C CNN
F 3 "" H 9575 5350 50  0001 C CNN
	1    9575 5350
	1    0    0    -1  
$EndComp
Connection ~ 9575 5350
Text Notes 6225 1225 0    79   ~ 16
MCU & FPGA Supply
Wire Wire Line
	2375 3675 2200 3675
Wire Wire Line
	2200 3675 2200 3525
Wire Wire Line
	2200 3525 2375 3525
Wire Wire Line
	2200 3525 1800 3525
Connection ~ 2200 3525
$Comp
L LOGICchain:+5V #PWR03
U 1 1
P 1800 3525
F 0 "#PWR03" H 1800 3375 50  0001 C CNN
F 1 "+5V" H 1815 3698 50  0000 C CNN
F 2 "" H 1800 3525 50  0001 C CNN
F 3 "" H 1800 3525 50  0001 C CNN
	1    1800 3525
	1    0    0    -1  
$EndComp
$Comp
L Device:C_Small C4
U 1 1
P 1800 3675
F 0 "C4" H 1892 3721 50  0000 L CNN
F 1 "1u" H 1892 3630 50  0000 L CNN
F 2 "Capacitors_SMD:C_0603_HandSoldering" H 1800 3675 50  0001 C CNN
F 3 "~" H 1800 3675 50  0001 C CNN
	1    1800 3675
	1    0    0    -1  
$EndComp
Wire Wire Line
	1800 3575 1800 3525
Connection ~ 1800 3525
Wire Wire Line
	1800 3775 1800 3825
Wire Wire Line
	1800 3825 2375 3825
$Comp
L LOGICchain:GND #PWR04
U 1 1
P 1800 3825
F 0 "#PWR04" H 1800 3575 50  0001 C CNN
F 1 "GND" H 1805 3652 50  0000 C CNN
F 2 "" H 1800 3825 50  0001 C CNN
F 3 "" H 1800 3825 50  0001 C CNN
	1    1800 3825
	1    0    0    -1  
$EndComp
Connection ~ 1800 3825
$Comp
L Device:C_Small C5
U 1 1
P 3575 3675
F 0 "C5" H 3667 3721 50  0000 L CNN
F 1 "1u" H 3667 3630 50  0000 L CNN
F 2 "Capacitors_SMD:C_0603_HandSoldering" H 3575 3675 50  0001 C CNN
F 3 "~" H 3575 3675 50  0001 C CNN
	1    3575 3675
	1    0    0    -1  
$EndComp
Wire Wire Line
	3575 3825 3575 3775
Wire Wire Line
	3075 3525 3575 3525
Wire Wire Line
	3575 3525 3575 3575
NoConn ~ 3075 3825
$Comp
L power:+3.3VA #PWR07
U 1 1
P 3575 3525
F 0 "#PWR07" H 3575 3375 50  0001 C CNN
F 1 "+3.3VA" H 3590 3698 50  0000 C CNN
F 2 "" H 3575 3525 50  0001 C CNN
F 3 "" H 3575 3525 50  0001 C CNN
	1    3575 3525
	1    0    0    -1  
$EndComp
Connection ~ 3575 3525
Text Notes 2225 3075 0    79   ~ 16
Analog Supply
$Comp
L LOGICchain:GND #PWR05
U 1 1
P 2300 5750
F 0 "#PWR05" H 2300 5500 50  0001 C CNN
F 1 "GND" H 2305 5577 50  0000 C CNN
F 2 "" H 2300 5750 50  0001 C CNN
F 3 "" H 2300 5750 50  0001 C CNN
	1    2300 5750
	1    0    0    -1  
$EndComp
$Comp
L power:GNDA #PWR06
U 1 1
P 3050 5775
F 0 "#PWR06" H 3050 5525 50  0001 C CNN
F 1 "GNDA" H 3055 5602 50  0000 C CNN
F 2 "" H 3050 5775 50  0001 C CNN
F 3 "" H 3050 5775 50  0001 C CNN
	1    3050 5775
	1    0    0    -1  
$EndComp
$Comp
L power:GNDA #PWR08
U 1 1
P 3575 3825
F 0 "#PWR08" H 3575 3575 50  0001 C CNN
F 1 "GNDA" H 3580 3652 50  0000 C CNN
F 2 "" H 3575 3825 50  0001 C CNN
F 3 "" H 3575 3825 50  0001 C CNN
	1    3575 3825
	1    0    0    -1  
$EndComp
$Comp
L Device:R_Small R2
U 1 1
P 2675 5400
F 0 "R2" V 2479 5400 50  0000 C CNN
F 1 "0R" V 2570 5400 50  0000 C CNN
F 2 "Resistors_SMD:R_1206_HandSoldering" H 2675 5400 50  0001 C CNN
F 3 "~" H 2675 5400 50  0001 C CNN
	1    2675 5400
	0    1    1    0   
$EndComp
Wire Wire Line
	2575 5400 2300 5400
Wire Wire Line
	2300 5400 2300 5725
Wire Wire Line
	2775 5400 3050 5400
Wire Wire Line
	3050 5400 3050 5725
Text Notes 2175 5100 0    79   ~ 16
Analog & digital \nground connection
Wire Notes Line width 12 style solid
	1625 6200 4200 6200
Wire Notes Line width 12 style solid
	4200 6200 4200 7075
Wire Notes Line width 12 style solid
	4200 7075 1625 7075
Wire Notes Line width 12 style solid
	1625 7075 1625 6200
Wire Notes Line style solid
	1875 6525 1625 6525
Wire Notes Line style solid
	1625 6800 1875 6800
Wire Notes Line style solid
	1875 6800 1875 6525
Wire Notes Line style solid
	1950 6275 1950 7000
Wire Notes Line style solid
	1950 7000 3300 7000
Wire Notes Line style solid
	3300 7000 3300 6275
Wire Notes Line style solid
	3300 6275 1950 6275
Wire Notes Line style solid
	3375 6275 3375 7000
Wire Notes Line style solid
	3375 7000 4200 7000
Wire Notes Line style solid
	4200 7000 4200 6275
Wire Notes Line style solid
	4200 6275 3375 6275
Text Notes 3550 6700 0    50   ~ 10
Analog\ncircuit
Text Notes 2325 6700 0    50   ~ 10
Digital circuit\n(MCU & FPGA)
Text Notes 1650 6700 0    50   ~ 10
USB
Wire Notes Line style solid
	3950 6600 4200 6600
Wire Notes Line style solid
	4200 6325 3950 6325
Wire Notes Line style solid
	3950 6325 3950 6600
Wire Notes Line style solid
	3950 6950 4200 6950
Wire Notes Line style solid
	4200 6675 3950 6675
Wire Notes Line style solid
	3950 6675 3950 6950
Text Notes 4175 6875 2    50   ~ 10
SMA\nCH2
Text Notes 4175 6550 2    50   ~ 10
SMA\nCH1
Wire Notes Line width 8 style solid
	3275 6900 3275 6950
Wire Notes Line width 8 style solid
	3275 6950 3400 6950
Wire Notes Line width 8 style solid
	3400 6950 3400 6900
Wire Notes Line width 8 style solid
	3400 6900 3275 6900
Wire Notes Line
	3275 6375 3275 7200
Wire Notes Line
	3275 7200 3350 7200
Text Notes 3350 7250 0    50   ~ 10
Ground connection
Text Notes 5750 1750 0    50   ~ 10
Ramp-up (soft start): \n1.2V -> 1.3 V/ms (FPGA: 10 V/ms MAX.)\n2.5V -> 2.6 V/ms\n3.3V -> 3.5 V/ms
Text Notes 5750 1900 0    50   ~ 10
Vfb = 0.6V
Text Notes 7050 6000 0    50   ~ 10
R2,R1 = 150k, 33k\nVout = 3.32V
Text Notes 7125 4550 0    50   ~ 10
R2,R1 = 150k, 47k\nVout = 2.51V
Text Notes 7125 3025 0    50   ~ 10
R2,R1 = 150k, 150k\nVout = 1.2V
Text Notes 6100 4575 0    50   ~ 10
Tau = 1ms
Text Notes 6150 6075 0    50   ~ 10
Tau = 1ms
Wire Wire Line
	9575 2350 10100 2350
$Comp
L Device:C_Small C27
U 1 1
P 10500 2550
F 0 "C27" H 10592 2596 50  0000 L CNN
F 1 "4u7" H 10592 2505 50  0000 L CNN
F 2 "Capacitors_SMD:C_0805_HandSoldering" H 10500 2550 50  0001 C CNN
F 3 "~" H 10500 2550 50  0001 C CNN
	1    10500 2550
	1    0    0    -1  
$EndComp
Wire Wire Line
	10500 2450 10500 2350
$Comp
L LOGICchain:GND #PWR039
U 1 1
P 10500 2725
F 0 "#PWR039" H 10500 2475 50  0001 C CNN
F 1 "GND" H 10505 2552 50  0000 C CNN
F 2 "" H 10500 2725 50  0001 C CNN
F 3 "" H 10500 2725 50  0001 C CNN
	1    10500 2725
	1    0    0    -1  
$EndComp
Wire Wire Line
	10500 2650 10500 2725
$Comp
L Device:R_Small R12
U 1 1
P 10200 2350
F 0 "R12" V 10004 2350 50  0000 C CNN
F 1 "100R" V 10095 2350 50  0000 C CNN
F 2 "Resistors_SMD:R_0603_HandSoldering" H 10200 2350 50  0001 C CNN
F 3 "~" H 10200 2350 50  0001 C CNN
	1    10200 2350
	0    1    1    0   
$EndComp
Wire Wire Line
	10300 2350 10500 2350
Text GLabel 10750 2350 2    50   BiDi ~ 0
VPLL
Wire Wire Line
	10750 2350 10500 2350
Connection ~ 10500 2350
$Comp
L Regulator_Switching:TLV62568DBV U7
U 1 1
P 6725 3975
F 0 "U7" H 6725 4342 50  0000 C CNN
F 1 "TLV62568DBV" H 6725 4251 50  0000 C CNN
F 2 "TO_SOT_Packages_SMD:SOT-23-5_HandSoldering" H 6775 3725 50  0001 L CIN
F 3 "http://www.ti.com/lit/ds/symlink/tlv62568.pdf" H 6475 4425 50  0001 C CNN
F 4 "Farnell" H 6725 3975 50  0001 C CNN "Vendor"
F 5 "2817386" H 6725 3975 50  0001 C CNN "Vendor Number"
	1    6725 3975
	1    0    0    -1  
$EndComp
$Comp
L Regulator_Switching:TLV62568DBV U8
U 1 1
P 6725 5450
F 0 "U8" H 6725 5817 50  0000 C CNN
F 1 "TLV62568DBV" H 6725 5726 50  0000 C CNN
F 2 "TO_SOT_Packages_SMD:SOT-23-5_HandSoldering" H 6775 5200 50  0001 L CIN
F 3 "http://www.ti.com/lit/ds/symlink/tlv62568.pdf" H 6475 5900 50  0001 C CNN
F 4 "Farnell" H 6725 5450 50  0001 C CNN "Vendor"
F 5 "2817386" H 6725 5450 50  0001 C CNN "Vendor Number"
	1    6725 5450
	1    0    0    -1  
$EndComp
$Comp
L Device:L_Core_Ferrite_Small L1
U 1 1
P 2850 1600
F 0 "L1" V 3025 1825 50  0000 L CNN
F 1 "BLM18PG471SH1D" V 2950 1250 50  0000 L CNN
F 2 "Inductors_SMD:L_0603_HandSoldering" H 2850 1600 50  0001 C CNN
F 3 "http://www.farnell.com/datasheets/1851895.pdf?_ga=2.84989982.683456118.1562958958-2031190711.1560181192&_gac=1.45625686.1562684285.Cj0KCQjw9pDpBRCkARIsAOzRzit1AwNVSZUDXqhFojvoMsh_PQVYFhOI2xlX888ksDe-bA_dhtpbykAaAtvhEALw_wcB" H 2850 1600 50  0001 C CNN
F 4 "1A" V 2850 1600 50  0001 C CNN "Current"
F 5 "Farnell" V 2850 1600 50  0001 C CNN "Vendor"
F 6 "2443243" V 2850 1600 50  0001 C CNN "Vendor Number"
	1    2850 1600
	0    -1   -1   0   
$EndComp
$Comp
L Device:LED D?
U 1 1
P 4425 1675
AR Path="/5D277181/5D4059AD" Ref="D?"  Part="1" 
AR Path="/5D27693E/5D4059AD" Ref="D1"  Part="1" 
F 0 "D1" V 4464 1558 50  0000 R CNN
F 1 "LED" V 4373 1558 50  0000 R CNN
F 2 "LEDs:LED_D3.0mm_FlatTop" H 4425 1675 50  0001 C CNN
F 3 "~" H 4425 1675 50  0001 C CNN
	1    4425 1675
	0    -1   -1   0   
$EndComp
Wire Wire Line
	4425 1825 4425 1900
$Comp
L LOGICchain:+5V #PWR082
U 1 1
P 4425 1525
F 0 "#PWR082" H 4425 1375 50  0001 C CNN
F 1 "+5V" H 4440 1698 50  0000 C CNN
F 2 "" H 4425 1525 50  0001 C CNN
F 3 "" H 4425 1525 50  0001 C CNN
	1    4425 1525
	1    0    0    -1  
$EndComp
$Comp
L Device:R_Small R18
U 1 1
P 4425 2000
F 0 "R18" H 4484 2046 50  0000 L CNN
F 1 "1k" H 4484 1955 50  0000 L CNN
F 2 "Resistors_SMD:R_0603_HandSoldering" H 4425 2000 50  0001 C CNN
F 3 "~" H 4425 2000 50  0001 C CNN
	1    4425 2000
	1    0    0    -1  
$EndComp
$Comp
L LOGICchain:GND #PWR089
U 1 1
P 4425 2175
F 0 "#PWR089" H 4425 1925 50  0001 C CNN
F 1 "GND" H 4430 2002 50  0000 C CNN
F 2 "" H 4425 2175 50  0001 C CNN
F 3 "" H 4425 2175 50  0001 C CNN
	1    4425 2175
	1    0    0    -1  
$EndComp
Wire Wire Line
	4425 2175 4425 2100
Text Notes 4725 1700 0    50   ~ 0
3mm THT
$Comp
L symbols:LN1134 U4
U 1 1
P 2725 3575
F 0 "U4" H 2725 3850 50  0000 C CNN
F 1 "LN1134" H 2725 3759 50  0000 C CNN
F 2 "TO_SOT_Packages_SMD:SOT-23-5_HandSoldering" H 2625 3575 50  0001 C CNN
F 3 "" H 2625 3575 50  0001 C CNN
	1    2725 3575
	1    0    0    -1  
$EndComp
$Comp
L Device:R_Small R82
U 1 1
P 2675 5725
F 0 "R82" V 2479 5725 50  0000 C CNN
F 1 "DNS" V 2570 5725 50  0000 C CNN
F 2 "Resistors_SMD:R_1206_HandSoldering" H 2675 5725 50  0001 C CNN
F 3 "~" H 2675 5725 50  0001 C CNN
	1    2675 5725
	0    1    1    0   
$EndComp
Wire Notes Line width 8 style solid
	3275 6325 3275 6375
Wire Notes Line width 8 style solid
	3275 6375 3400 6375
Wire Notes Line width 8 style solid
	3400 6375 3400 6325
Wire Notes Line width 8 style solid
	3400 6325 3275 6325
Wire Wire Line
	2575 5725 2300 5725
Connection ~ 2300 5725
Wire Wire Line
	2300 5725 2300 5750
Wire Wire Line
	2775 5725 3050 5725
Connection ~ 3050 5725
Wire Wire Line
	3050 5725 3050 5775
$Comp
L Device:L_Small L4
U 1 1
P 7425 3875
F 0 "L4" V 7650 4100 50  0000 C CNN
F 1 "2.2u" V 7575 4050 50  0000 C CNN
F 2 "Inductors_SMD:L_1206_HandSoldering" H 7425 3875 50  0001 C CNN
F 3 "https://datasheet.lcsc.com/szlcsc/Murata-Electronics-LQM31PN2R2M00L_C171763.pdf" H 7425 3875 50  0001 C CNN
F 4 "LQM31PN2R2M00L" V 7500 3775 50  0000 C CNN "Type"
F 5 "LCSC" V 7425 3875 50  0001 C CNN "Vendor"
F 6 "C171763" V 7425 3875 50  0001 C CNN "Vendor Number"
	1    7425 3875
	0    -1   -1   0   
$EndComp
$Comp
L Device:L_Small L5
U 1 1
P 7425 5350
F 0 "L5" V 7650 5575 50  0000 C CNN
F 1 "2.2u" V 7575 5525 50  0000 C CNN
F 2 "Inductors_SMD:L_1206_HandSoldering" H 7425 5350 50  0001 C CNN
F 3 "https://datasheet.lcsc.com/szlcsc/Murata-Electronics-LQM31PN2R2M00L_C171763.pdf" H 7425 5350 50  0001 C CNN
F 4 "LQM31PN2R2M00L" V 7500 5250 50  0000 C CNN "Type"
F 5 "LCSC" V 7425 5350 50  0001 C CNN "Vendor"
F 6 "C171763" V 7425 5350 50  0001 C CNN "Vendor Number"
	1    7425 5350
	0    -1   -1   0   
$EndComp
$EndSCHEMATC
